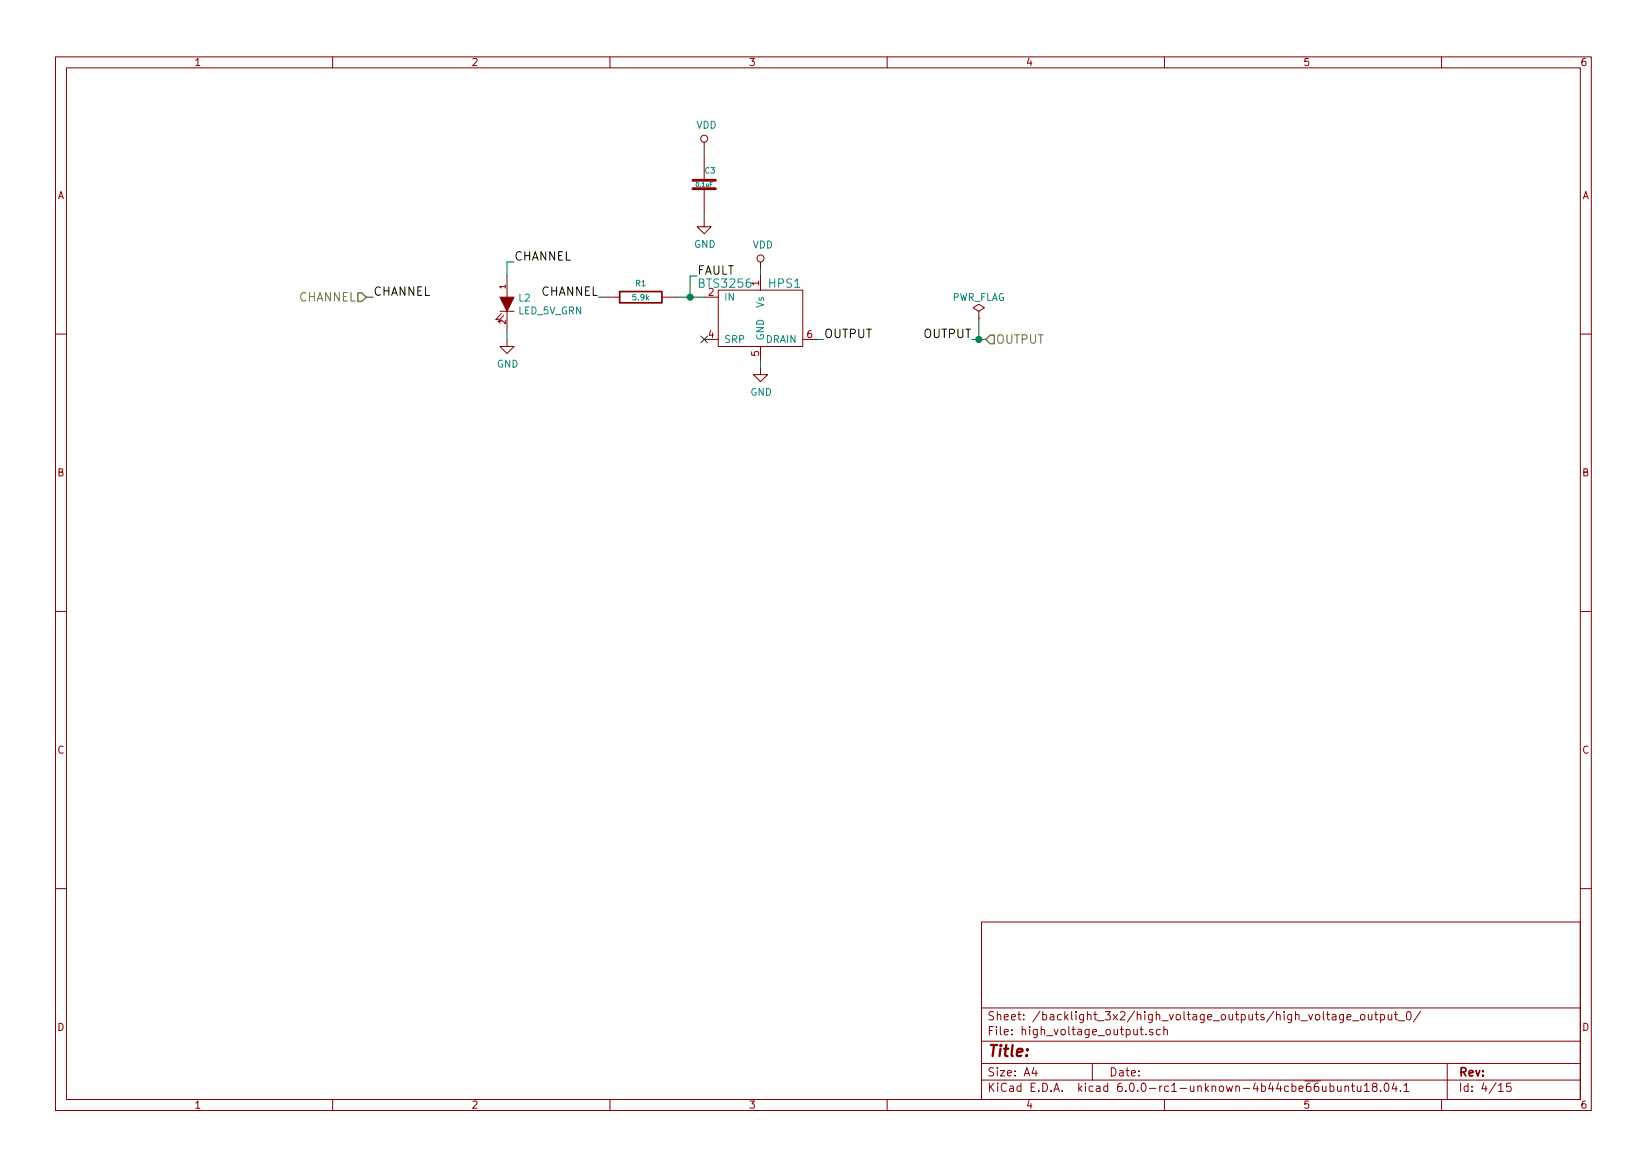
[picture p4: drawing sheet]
<svg xmlns="http://www.w3.org/2000/svg" width="297mm" height="210mm" viewBox="0 0 297 210" stroke-linecap="round" stroke-linejoin="round" font-family="sans-serif">
<g fill="none" stroke="#840000" stroke-width=".18">
<path d="M10 10.3h277v189.9h-277zM12 12.2h273v186.1h-273zM60 10.3v1.9M110 10.3v1.9M160 10.3v1.9M210 10.3v1.9M260 10.3v1.9M127 39.6v1.3h1.3l-1.3 1.3-1.3-1.3h1.3M127 25.6v1.3M127 28.2v4.3M127 34v4.3M90.2 56.1h2.5"/>
<path d="M90.4 56.5l-1 1.2 .6-.2M90.8 56.9l-1 1.1 .6-.1M91.4 49.8v3.8M91.4 56.1v3.8M109.2 53.6h2.6M119.4 53.6h2.5M127 53.6h2.5M129.5 52.3h15.3v10.2h-15.3zM137.2 47.2v1.3M137.2 49.8v2.5M176.5 56.1l1-.6-1-.6-1 .6 1 .6v1.3M176.5 57.4h.1"/>
<path d="M10 60.2h2M91.4 61.2v1.3h1.3l-1.3 1.2-1.2-1.2h1.2M127 61.2h2.5M137.2 66.3v1.3h1.2l-1.2 1.2-1.3-1.2h1.3M137.2 62.5v2.5M144.8 61.2h2.5M285 60.2h2M10 110.3h2M285 110.3h2M10 160.2h2M177 166.3h108v32h-108zM285 160.2h2"/>
<path d="M60 198.3v1.9M110 198.3v1.9M160 198.3v1.9M177 194.8h108M177 191.8h108M177 187.8h108M177 181.8h108M186.5 192.5l-.4 1h1M186.8 193v1M197 191.8v3M205.6 185.6h.6M205.8 185.1v1.3l.4 .2"/>
<path d="M206.7 186.5v.1M207.9 185.7a.37 .37 0 0 0-.6 .1l.1 .2 .5 .2 .1 .1-.3 .3-.4-.1M209.2 185.7l-.4-.1-.3 .3 .1 .6 .2 .1 .4-.1M209.9 185.7h.1a.37 .37 0 0 1 .5 .1v.8M209.9 185.1v1.5M210 198.3v1.9M238.5 195.8v.8a.37 .37 0 0 0 .6 .1M239.1 195.8v1M239.9 195.9l.4-.1 .3 .3-.1 .6-.2 .1-.4-.1M239.9 195.3v1.5M241.2 195.8l.1 .9 .4 .1 .2-.1M241.9 195.8v1"/>
<path d="M242.3 182.9v1.2l-.3 .3-.3-.1M242.3 183l-.4-.1-.3 .3 .1 .6 .2 .1 .4-.1M242.6 196v-.1a.37 .37 0 0 1 .6 .1v.8M242.6 195.8v1M242.9 183.4l.7-.1v-.3l-.4-.1-.3 .2 .1 .7h.6M243.7 195.8h.6M243.9 195.3v1.3l.4 .2M243.9 184.1h1.2M244.8 195.8v.8a.39 .39 0 0 0 .6 .1M245.4 183.1l.2-.2 .5 .2v.7l-.2 .1-.5-.1zM245.4 195.8v1M246.1 195.8l.4-.5v1.5"/>
<path d="M246.1 196.8h.8M246.8 182.9l.1 .9 .3 .1 .2-.1M247.4 182.9v1M247.8 196l-.3-.3 .1-.2 .2-.2 .4 .1 .2 .2-.1 .2-.5 .2-.3 .3v.2l.3 .3h.3l.3-.3v-.2l-.3-.3M247.9 182.9h.6M248.1 182.4v1.3l.4 .2M249 196.7v.1M249 183l.4-.1 .3 .3-.1 .6h-.6M249 182.9v1.5M249.8 195.5l.3-.2a.94 .94 0 0 1 0 1.5 .79 .79 0 0 1-.3-1.3zM250.4 182.9v.9l.4 .1 .2-.1M251 182.9v1"/>
<path d="M251.4 195.2l-.3 1.1h.9M251.5 182.9h.6M251.7 182.4v1.3l.4 .2M251.8 195.8v1M252.2 184.1h1.2M252.6 196.7v.1M253.2 195.8l.4-.5v1.5M253.2 196.8h.9M253.8 182.6l.3-.2a.94 .94 0 0 1 0 1.5 .82 .82 0 0 1-.3-1.3zM256.2 182.3l-1.3 2M260 198.3v1.9M261 191.8v6.5"/>
<path d="M270.3 195.8l.4-.5v1.5M270.3 196.8h.8M272.5 195.3h-.7l-.1 .7 .2-.1 .5 .1 .1 .2v.5l-.2 .1-.6-.1"/>
<circle cx="127" cy="25" r=".63"/>
<circle cx="137.2" cy="46.6" r=".63"/>
</g>
<path d="M64.5 52.8h.8l.7 .8-.7 .8h-.8zM178.6 60.4h.7v1.6h-.7l-.8-.8z" fill="none" stroke="#848400" stroke-width=".25"/>
<g fill="none" stroke="#008400" stroke-width=".18">
<path d="M127 26.9v1.3M127 38.3v1.3M66 53.6h1.3M91.4 59.9v1.3M92.7 47.2h-1.3v2.6M107.9 53.6h1.3M121.9 53.6h5.1M125.7 49.8h-1.2v3.8M137.2 48.5v1.3M176.5 57.4v3.8M137.2 65v1.3M147.3 61.2h1.3"/>
<path d="M175.3 61.2h2.5"/>
</g>
<g fill="#008400" stroke="#008400" stroke-width=".25">
<circle cx="124.5" cy="53.6" r=".51"/>
<circle cx="176.5" cy="61.2" r=".51"/>
</g>
<path d="M126.4 60.6l1.2 1.2M127.6 60.6l-1.2 1.2" fill="none" stroke="#000084" stroke-width=".18"/>
<path d="M111.8 52.6h7.6v2h-7.6z" fill="none" stroke="#840000" stroke-width=".3"/>
<path d="M125 34h4M125 32.5h4" fill="none" stroke="#840000" stroke-width=".51"/>
<path d="M90.2 53.6h2.5l-1.3 2.5z" fill="#840000" stroke="#840000" stroke-width=".18"/>
<text font-size="2.8" fill="#840000" x="178" y="190.5">Title:</text>
<g font-size="2.1">
<text x="92.7" y="47">CHANNEL</text>
<text x="67.3" y="53.3">CHANNEL</text>
<text x="97.6" y="53.3">CHANNEL</text>
<text x="148.6" y="61">OUTPUT</text>
<text x="166.5" y="61">OUTPUT</text>
</g>
<g font-size="2.1" fill="#008484">
<text x="125.7" y="49.5">FAULT</text>
<text x="126.3" y="51.9">BTS3256</text>
<text x="138.7" y="51.9">HPS1</text>
</g>
<g font-size="2.1" fill="#848400">
<text x="53.9" y="54.4">CHANNEL</text>
<text x="179.6" y="62">OUTPUT</text>
</g>
<g font-size="2.1" fill="#840000">
<text x="178" y="184">Sheet: /backlight_3x2/high_voltage_outputs/high_voltage_output_0/</text>
<text x="178" y="186.7">File: high_voltage_output.sch</text>
<text x="178" y="196.9">KiCad E.D.A. kicad 6.0.0-rc1-unknown-4b44cbe66ubuntu18.04.1</text>
<text x="178" y="194.1">Size: A4</text>
<text x="200" y="194.1">Date:</text>
<text x="263" y="194.1">Rev:</text>
<text x="263" y="196.9">Id: 4/15</text>
</g>
<g font-size="1.8" fill="#840000">
<text x="35" y="11.9">1</text>
<text x="85" y="11.9">2</text>
<text x="135" y="11.9">3</text>
<text x="185" y="11.9">4</text>
<text x="235" y="11.9">5</text>
<text x="285" y="11.9">6</text>
<text x="10.4" y="35.9">A</text>
<text x="285.4" y="35.9">A</text>
<text x="127.8" y="53.3">2</text>
<text x="136.9" y="51.5" transform="rotate(-90 136.9 51.5)">1</text>
<text x="127.8" y="61">4</text>
<text x="136.9" y="64.2" transform="rotate(-90 136.9 64.2)">5</text>
<text x="145.6" y="61">6</text>
<text x="10.4" y="85.9">B</text>
<text x="285.4" y="85.9">B</text>
<text x="10.4" y="135.9">C</text>
<text x="285.4" y="135.9">C</text>
<text x="10.4" y="185.9">D</text>
<text x="285.4" y="185.9">D</text>
<text x="35" y="199.9">1</text>
<text x="85" y="199.9">2</text>
<text x="135" y="199.9">3</text>
<text x="185" y="199.9">4</text>
<text x="235" y="199.9">5</text>
<text x="285" y="199.9">6</text>
</g>
<g font-size="1.8" fill="#008484">
<text x="125.6" y="23.2">VDD</text>
<text x="125.2" y="44.7">GND</text>
<text x="135.7" y="44.8">VDD</text>
<text x="93.5" y="56.7">LED_5V_GRN</text>
<text x="93.6" y="54.4">L2</text>
<text x="130.6" y="54.2">IN</text>
<text x="137.8" y="55.5" transform="rotate(-90 137.8 55.5)">Vs</text>
<text x="171.6" y="54.3">PWR_FLAG</text>
<text x="130.6" y="61.8">SRP</text>
<text x="137.8" y="61.5" transform="rotate(-90 137.8 61.5)">GND</text>
<text x="138.2" y="61.8">DRAIN</text>
<text x="89.6" y="66.3">GND</text>
<text x="135.3" y="71.4">GND</text>
</g>
<g font-size="1.4" fill="#008484">
<text x="127.2" y="31.3">C3</text>
<text x="114.7" y="51.6">R1</text>
<text x="114.2" y="54.1">5.9k</text>
</g>
<g font-size="1.4" fill="#840000">
<text x="91.2" y="52.1" transform="rotate(-90 91.2 52.1)">1</text>
<text x="91.2" y="58.4" transform="rotate(-90 91.2 58.4)">2</text>
</g>
<text font-size="1.1" fill="#008484" x="125.6" y="33.7">0.1uF</text>
</svg>
